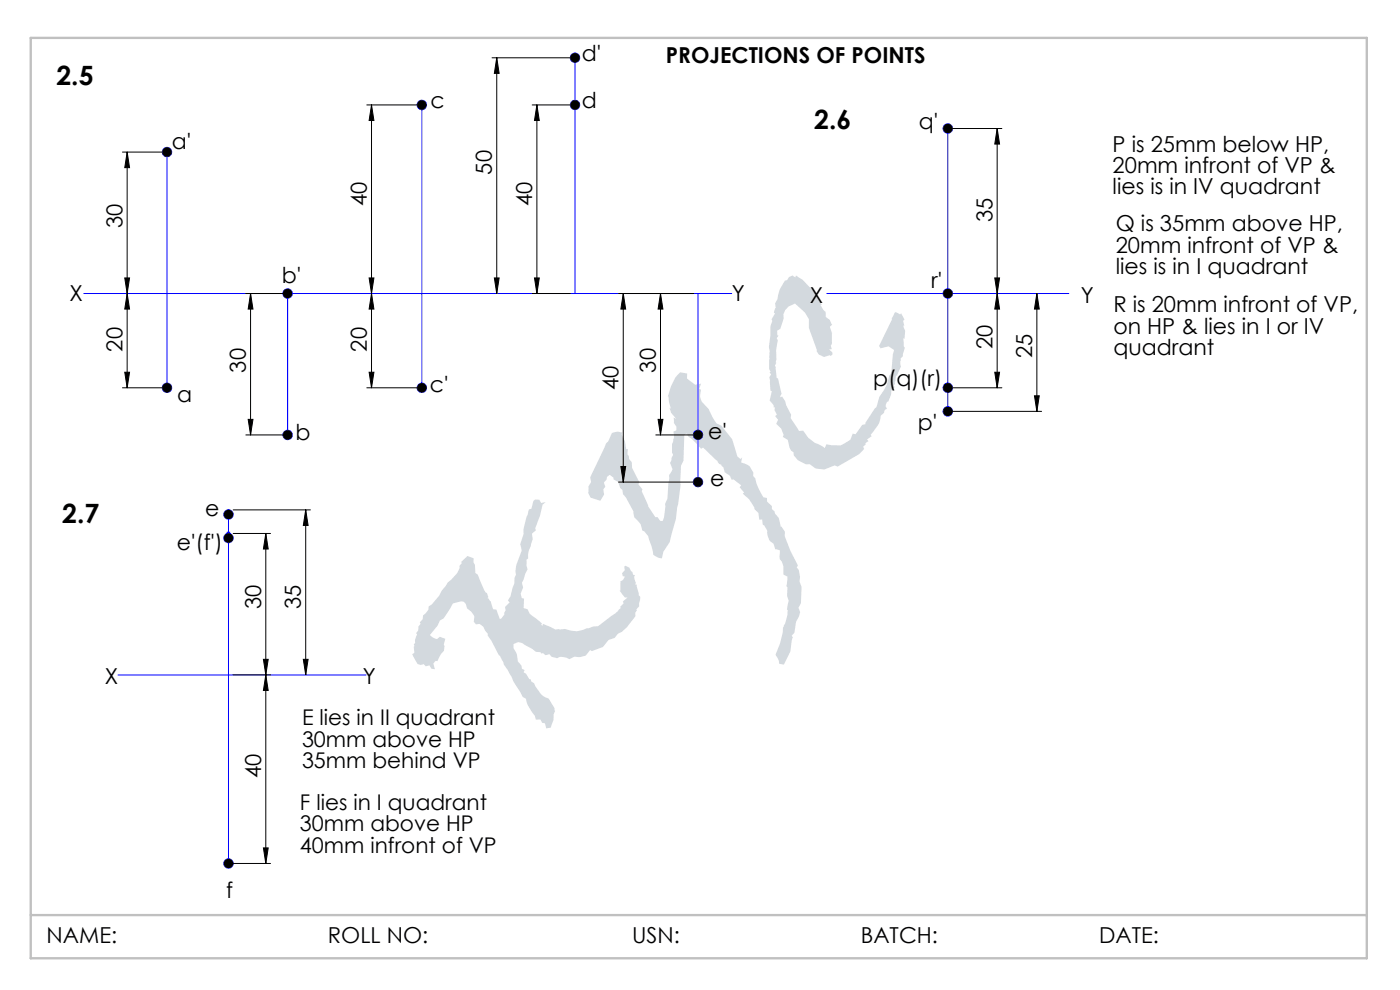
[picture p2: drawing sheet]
<svg xmlns="http://www.w3.org/2000/svg" width="297mm" height="210mm" viewBox="0 0 297 210" stroke-linecap="round" stroke-linejoin="round" font-family="sans-serif">
<g fill="none" stroke="#00f" stroke-width=".21">
<path d="M122 12.3v50M35.4 32.3v50M89.5 22.3v60M121.5 22.3h1M121.6 21.9l.7 .7M122.3 21.9l-.7 .7M201.1 27.3v60M17.8 62.3h137.4M61 62.3v30M148.1 62.3v40M175.4 62.3h51.3M147.6 92.3h1"/>
<path d="M147.7 91.9l.7 .7M148.4 91.9l-.7 .7M48 113.2h1M48.1 112.8l.7 .7M48.5 108.2v75M48.8 112.8l-.7 .7M25 143.2h52.6"/>
<circle cx="122" cy="12.3" r="1"/>
<circle cx="35.4" cy="32.3" r="1"/>
<circle cx="89.5" cy="22.3" r="1"/>
<circle cx="122" cy="22.3" r="1"/>
<circle cx="201.1" cy="27.3" r="1"/>
<circle cx="61" cy="62.3" r="1"/>
<circle cx="201.1" cy="62.3" r="1"/>
<circle cx="35.4" cy="82.3" r="1"/>
<circle cx="61" cy="92.3" r="1"/>
<circle cx="89.5" cy="82.3" r="1"/>
<circle cx="148.1" cy="92.3" r="1"/>
<circle cx="201.1" cy="87.3" r="1"/>
<circle cx="201.1" cy="82.3" r="1"/>
<circle cx="48.5" cy="114.1" r="1"/>
<circle cx="48.5" cy="109.1" r="1"/>
<circle cx="148.1" cy="102.3" r="1"/>
<circle cx="48.5" cy="183.2" r="1"/>
</g>
<g fill="#000">
<path d="M34.4 32.3a1 1 0 0 0 2 0 1 1 0 0 0-2 0zM60 92.3a1 1 0 0 0 2 0 1 1 0 0 0-2 0zM60 62.3a1 1 0 0 0 2 0 1 1 0 0 0-2 0zM34.4 82.3a1 1 0 0 0 2 0 1 1 0 0 0-2 0zM88.5 82.3a1 1 0 0 0 2 0 1 1 0 0 0-2 0zM88.5 22.3a1 1 0 0 0 2 0 1 1 0 0 0-2 0zM147.1 92.3a1 1 0 0 0 2 0 1 1 0 0 0-2 0zM121 12.3a1 1 0 0 0 2 0 1 1 0 0 0-2 0zM121 22.3a1 1 0 0 0 2 0 1 1 0 0 0-2 0zM147.1 102.3a1 1 0 0 0 2 0 1 1 0 0 0-2 0zM200.1 27.3a1 1 0 0 0 2 0 1 1 0 0 0-2 0zM200.1 82.3a1 1 0 0 0 2 0 1 1 0 0 0-2 0zM47.5 109.1a1 1 0 0 0 2 0 1 1 0 0 0-2 0zM47.5 114.1a1 1 0 0 0 2 0 1 1 0 0 0-2 0z" fill-rule="evenodd"/>
<path d="M200.1 87.3a1 1 0 0 0 2 0 1 1 0 0 0-2 0zM201.1 62.3v1l.5-.2 .4-.4 .1-.4zM200.1 62.3l.3 .7 .7 .3v-1zM200.4 61.6l-.3 .7h1v-1zM201.1 61.3v1h1l-.3-.7zM47.5 183.2a1 1 0 0 0 2 0 1 1 0 0 0-2 0z" fill-rule="evenodd"/>
</g>
<g fill="none" stroke="#000" stroke-width=".21">
<path d="M104.4 12.3h16.6M105.4 12.3v50M105.4 12.3l.5 3.3h-1zM26 32.3h8.4M27 32.3v50M27 32.3l.5 3.3h-1zM77.8 22.3h10.7M78.8 22.3v60M78.8 22.3l.5 3.3h-1zM112.9 22.3h8.1M113.9 22.3l.5 3.3h-1zM113.9 22.3v40"/>
<path d="M202.1 27.3h10.4M211.5 27.3l.6 3.3h-1.1zM211.5 27.3v55M26.5 59h1l-.5 3.3zM78.3 59h1l-.5 3.3zM104.9 59h1l-.5 3.3zM113.4 59h1l-.5 3.3zM211 59h1.1l-.6 3.3zM26.5 79h1l-.5 3.3zM27 62.3l.5 3.3h-1zM52.2 62.3h7.8M53.2 62.3v30"/>
<path d="M53.2 62.3l.5 3.3h-1.1zM78.3 79h1l-.5 3.3zM78.8 62.3l.5 3.3h-1zM112.9 62.3h8.1M131.2 62.3h15.9M132.2 62.3v40M132.2 62.3l.5 3.3h-1zM140.1 62.3l.5 3.3h-1zM140.1 62.3v30M211 79h1.1l-.6 3.3zM211.5 62.3l.6 3.3h-1.1zM220 62.3l.5 3.3h-1z"/>
<path d="M220 62.3v25M26 82.3h8.4M52.2 92.3h7.8M52.6 89h1.1l-.5 3.3zM77.8 82.3h10.7M131.7 99h1l-.5 3.3zM139.1 92.3h8M139.6 89h1l-.5 3.3zM202.1 82.3h10.4M202.1 87.3h18.9M219.5 84h1l-.5 3.3zM49.5 108.2h16.4"/>
<path d="M49.5 113.2h7.9M56.4 113.2l.5 3.3h-1zM56.4 113.2v70M64.9 108.2l.5 3.3h-1.1zM64.9 108.2v35M131.2 102.3h15.9M55.9 139.9h1l-.5 3.3zM64.3 139.9h1.1l-.5 3.3zM49.5 143.2h7.9M56.4 143.2l.5 3.3h-1zM55.9 179.9h1l-.5 3.3zM49.5 183.2h7.9"/>
</g>
<path d="M6.5 8h283.5v195.3h-283.5zM6.5 194.1h283.5" fill="none" stroke="#c0c0c0" stroke-width=".5"/>
<g fill="#000">
<path d="M27 32.3l.5 3.3h-1zM26.5 59h1l-.5 3.3zM78.8 22.3l.5 3.3h-1zM78.3 59h1l-.5 3.3zM105.4 12.3l.5 3.3h-1zM104.9 59h1l-.5 3.3zM113.9 22.3l.5 3.3h-1zM113.4 59h1l-.5 3.3zM211.5 27.3l.6 3.3h-1.1zM211 59h1.1l-.6 3.3zM64.9 108.2l.5 3.3h-1.1zM64.3 139.9h1.1l-.5 3.3zM56.4 113.2l.5 3.3h-1zM55.9 139.9h1l-.5 3.3zM56.4 143.2l.5 3.3h-1zM55.9 179.9h1l-.5 3.3z"/>
<path d="M26.5 79h1l-.5 3.3zM27 62.3l.5 3.3h-1zM52.6 89h1.1l-.5 3.3zM53.2 62.3l.5 3.3h-1.1zM78.3 79h1l-.5 3.3zM78.8 62.3l.5 3.3h-1zM131.7 99h1l-.5 3.3zM132.2 62.3l.5 3.3h-1zM139.6 89h1l-.5 3.3zM140.1 62.3l.5 3.3h-1zM211 79h1.1l-.6 3.3zM211.5 62.3l.6 3.3h-1.1zM219.5 84h1l-.5 3.3zM220 62.3l.5 3.3h-1z"/>
</g>
<text font-size="54.7" fill="#d3d9de" x="104.4" y="160.9" transform="rotate(-40 104.4 160.9)">KYC</text>
<g font-size="5.6">
<text x="12" y="18.1">2.5</text>
<text x="172.7" y="27.3">2.6</text>
<text x="13.2" y="110.9">2.7</text>
</g>
<g font-size="4.7">
<text x="123.4" y="12.9">d'</text>
<text x="141.3" y="13.4">PROJECTIONS OF POINTS</text>
<text x="91.3" y="23">c</text>
<text x="123.4" y="23">d</text>
<text x="194.9" y="27.3">q'</text>
<text x="36.5" y="31.6">a'</text>
<text x="236" y="32.1">P is 25mm below HP,</text>
<text x="104.4" y="37" transform="rotate(-90 104.4 37)">50</text>
<text x="236" y="36.7">20mm infront of VP &amp;</text>
<text x="236" y="41.2">lies is in IV quadrant</text>
<text x="77.8" y="43.8" transform="rotate(-90 77.8 43.8)">40</text>
<text x="112.9" y="43.8" transform="rotate(-90 112.9 43.8)">40</text>
<text x="210.5" y="47.1" transform="rotate(-90 210.5 47.1)">35</text>
<text x="26" y="48.3" transform="rotate(-90 26 48.3)">30</text>
<text x="236.7" y="49.1">Q is 35mm above HP,</text>
<text x="236.7" y="53.6">20mm infront of VP &amp;</text>
<text x="236.7" y="58.1">lies is in I quadrant</text>
<text x="14.7" y="63.8">X</text>
<text x="59.8" y="60">b'</text>
<text x="155.2" y="63.9">Y</text>
<text x="171.8" y="64.2">X</text>
<text x="197.6" y="61">r'</text>
<text x="229.3" y="64.2">Y</text>
<text x="236.2" y="66.3">R is 20mm infront of VP,</text>
<text x="236.2" y="70.8">on HP &amp; lies in I or IV</text>
<text x="26" y="74.6" transform="rotate(-90 26 74.6)">20</text>
<text x="77.8" y="74.6" transform="rotate(-90 77.8 74.6)">20</text>
<text x="210.5" y="74.1" transform="rotate(-90 210.5 74.1)">20</text>
<text x="219" y="75.9" transform="rotate(-90 219 75.9)">25</text>
<text x="236.2" y="75.3">quadrant</text>
<text x="52.1" y="79" transform="rotate(-90 52.1 79)">30</text>
<text x="91.2" y="83.2">c'</text>
<text x="131.2" y="82.8" transform="rotate(-90 131.2 82.8)">40</text>
<text x="139.1" y="79" transform="rotate(-90 139.1 79)">30</text>
<text x="185.3" y="81.8">p(q)(r)</text>
<text x="37.6" y="85.2">a</text>
<text x="62.7" y="93.3">b</text>
<text x="150.2" y="93">e'</text>
<text x="194.7" y="91.2">p'</text>
<text x="150.7" y="103.1">e</text>
<text x="43.5" y="109.5">e</text>
<text x="37.5" y="116.6">e'(f')</text>
<text x="55.4" y="129.1" transform="rotate(-90 55.4 129.1)">30</text>
<text x="63.8" y="129.1" transform="rotate(-90 63.8 129.1)">35</text>
<text x="22.3" y="145.1">X</text>
<text x="77" y="145.1">Y</text>
<text x="55.4" y="165" transform="rotate(-90 55.4 165)">40</text>
<text x="47.9" y="190.4">f</text>
<text x="9.9" y="200.1">NAME:</text>
<text x="69.6" y="200.1">ROLL NO:</text>
<text x="134.1" y="200.1">USN:</text>
<text x="182.6" y="200.1">BATCH:</text>
<text x="233.2" y="200.1">DATE:</text>
</g>
<g font-size="4.6">
<text x="64.1" y="153.8">E lies in II quadrant</text>
<text x="64.1" y="158.4">30mm above HP</text>
<text x="64.1" y="163">35mm behind VP</text>
<text x="63.6" y="171.8">F lies in I quadrant</text>
<text x="63.6" y="176.3">30mm above HP</text>
<text x="63.6" y="180.9">40mm infront of VP</text>
</g>
</svg>
